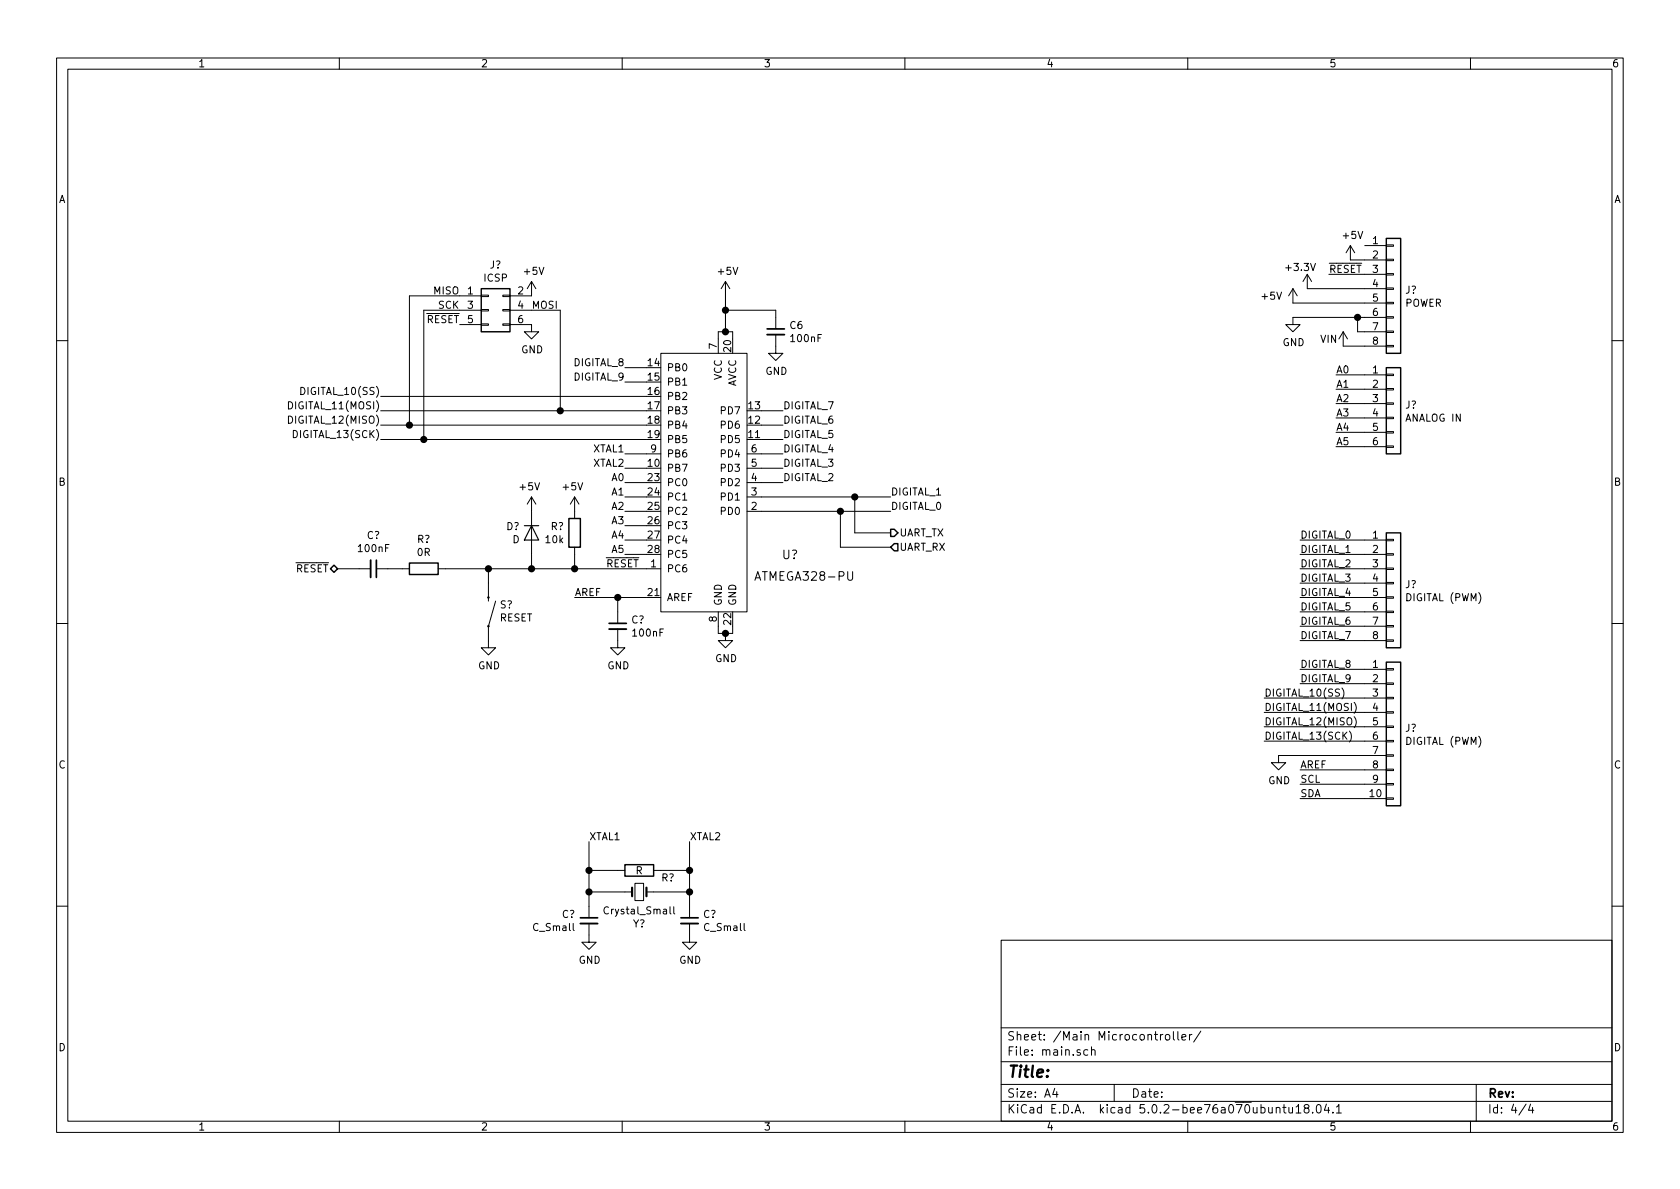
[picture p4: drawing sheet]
EESchema Schematic File Version 4
LIBS:uno-cache
EELAYER 26 0
EELAYER END
$Descr A4 11693 8268
encoding utf-8
Sheet 4 4
Title ""
Date ""
Rev ""
Comp ""
Comment1 ""
Comment2 ""
Comment3 ""
Comment4 ""
$EndDescr
$Comp
L dk_Embedded-Microcontrollers:ATMEGA328-PU U?
U 1 1
P 5000 3550
F 0 "U?" H 5500 3250 60  0000 C CNN
F 1 "ATMEGA328-PU" H 5600 3100 60  0000 C CNN
F 2 "digikey-footprints:DIP-28_W7.62mm" H 5200 3750 60  0001 L CNN
F 3 "http://www.microchip.com/mymicrochip/filehandler.aspx?ddocname=en589968" H 5200 3850 60  0001 L CNN
F 4 "ATMEGA328-PU-ND" H 5200 3950 60  0001 L CNN "Digi-Key_PN"
F 5 "ATMEGA328-PU" H 5200 4050 60  0001 L CNN "MPN"
F 6 "Integrated Circuits (ICs)" H 5200 4150 60  0001 L CNN "Category"
F 7 "Embedded - Microcontrollers" H 5200 4250 60  0001 L CNN "Family"
F 8 "http://www.microchip.com/mymicrochip/filehandler.aspx?ddocname=en589968" H 5200 4350 60  0001 L CNN "DK_Datasheet_Link"
F 9 "/product-detail/en/microchip-technology/ATMEGA328-PU/ATMEGA328-PU-ND/2271026" H 5200 4450 60  0001 L CNN "DK_Detail_Page"
F 10 "IC MCU 8BIT 32KB FLASH 28DIP" H 5200 4550 60  0001 L CNN "Description"
F 11 "Microchip Technology" H 5200 4650 60  0001 L CNN "Manufacturer"
F 12 "Active" H 5200 4750 60  0001 L CNN "Status"
	1    5000 3550
	1    0    0    -1  
$EndComp
$Comp
L Device:C_Small C6
U 1 1
P 5400 2300
F 0 "C6" H 5492 2346 50  0000 L CNN
F 1 "100nF" H 5492 2255 50  0000 L CNN
F 2 "" H 5400 2300 50  0001 C CNN
F 3 "~" H 5400 2300 50  0001 C CNN
	1    5400 2300
	1    0    0    -1  
$EndComp
$Comp
L power:GND #PWR?
U 1 1
P 5400 2400
F 0 "#PWR?" H 5400 2150 50  0001 C CNN
F 1 "GND" H 5405 2227 50  0000 C CNN
F 2 "" H 5400 2400 50  0001 C CNN
F 3 "" H 5400 2400 50  0001 C CNN
	1    5400 2400
	1    0    0    -1  
$EndComp
Wire Wire Line
	5000 2350 5000 2300
Wire Wire Line
	5000 2300 5050 2300
Wire Wire Line
	5100 2300 5100 2350
Wire Wire Line
	5050 2300 5050 2150
Wire Wire Line
	5400 2150 5400 2200
Connection ~ 5050 2300
Wire Wire Line
	5050 2300 5100 2300
$Comp
L power:+5V #PWR?
U 1 1
P 5050 2050
F 0 "#PWR?" H 5050 1900 50  0001 C CNN
F 1 "+5V" H 5065 2223 50  0000 C CNN
F 2 "" H 5050 2050 50  0001 C CNN
F 3 "" H 5050 2050 50  0001 C CNN
	1    5050 2050
	1    0    0    -1  
$EndComp
Wire Wire Line
	5050 2050 5050 2150
$Comp
L power:GND #PWR?
U 1 1
P 5050 4400
F 0 "#PWR?" H 5050 4150 50  0001 C CNN
F 1 "GND" H 5055 4227 50  0000 C CNN
F 2 "" H 5050 4400 50  0001 C CNN
F 3 "" H 5050 4400 50  0001 C CNN
	1    5050 4400
	1    0    0    -1  
$EndComp
Wire Wire Line
	5000 4350 5000 4400
Wire Wire Line
	5000 4400 5050 4400
Wire Wire Line
	5050 4400 5100 4400
Wire Wire Line
	5100 4400 5100 4350
Connection ~ 5050 4400
$Comp
L Device:C_Small C?
U 1 1
P 4300 4350
F 0 "C?" H 4392 4396 50  0000 L CNN
F 1 "100nF" H 4392 4305 50  0000 L CNN
F 2 "" H 4300 4350 50  0001 C CNN
F 3 "~" H 4300 4350 50  0001 C CNN
	1    4300 4350
	1    0    0    -1  
$EndComp
Wire Wire Line
	4300 4250 4300 4150
Wire Wire Line
	4300 4150 4500 4150
$Comp
L power:GND #PWR?
U 1 1
P 4300 4450
F 0 "#PWR?" H 4300 4200 50  0001 C CNN
F 1 "GND" H 4305 4277 50  0000 C CNN
F 2 "" H 4300 4450 50  0001 C CNN
F 3 "" H 4300 4450 50  0001 C CNN
	1    4300 4450
	1    0    0    -1  
$EndComp
Text Label 4000 4150 0    50   ~ 0
AREF
Wire Wire Line
	4000 4150 4300 4150
Connection ~ 4300 4150
$Comp
L Device:R R?
U 1 1
P 4450 6050
F 0 "R?" V 4500 6250 50  0000 C CNN
F 1 "R" V 4450 6050 50  0000 C CNN
F 2 "" V 4380 6050 50  0001 C CNN
F 3 "~" H 4450 6050 50  0001 C CNN
	1    4450 6050
	0    1    1    0   
$EndComp
$Comp
L Device:Crystal_Small Y?
U 1 1
P 4450 6200
F 0 "Y?" H 4450 6425 50  0000 C CNN
F 1 "Crystal_Small" H 4450 6334 50  0000 C CNN
F 2 "" H 4450 6200 50  0001 C CNN
F 3 "~" H 4450 6200 50  0001 C CNN
	1    4450 6200
	1    0    0    1   
$EndComp
$Comp
L Device:C_Small C?
U 1 1
P 4800 6400
F 0 "C?" H 4892 6446 50  0000 L CNN
F 1 "C_Small" H 4892 6355 50  0000 L CNN
F 2 "" H 4800 6400 50  0001 C CNN
F 3 "~" H 4800 6400 50  0001 C CNN
	1    4800 6400
	1    0    0    -1  
$EndComp
$Comp
L Device:C_Small C?
U 1 1
P 4100 6400
F 0 "C?" H 4008 6446 50  0000 R CNN
F 1 "C_Small" H 4008 6355 50  0000 R CNN
F 2 "" H 4100 6400 50  0001 C CNN
F 3 "~" H 4100 6400 50  0001 C CNN
	1    4100 6400
	1    0    0    -1  
$EndComp
$Comp
L power:GND #PWR?
U 1 1
P 4100 6500
F 0 "#PWR?" H 4100 6250 50  0001 C CNN
F 1 "GND" H 4105 6327 50  0000 C CNN
F 2 "" H 4100 6500 50  0001 C CNN
F 3 "" H 4100 6500 50  0001 C CNN
	1    4100 6500
	1    0    0    -1  
$EndComp
$Comp
L power:GND #PWR?
U 1 1
P 4800 6500
F 0 "#PWR?" H 4800 6250 50  0001 C CNN
F 1 "GND" H 4805 6327 50  0000 C CNN
F 2 "" H 4800 6500 50  0001 C CNN
F 3 "" H 4800 6500 50  0001 C CNN
	1    4800 6500
	1    0    0    -1  
$EndComp
Wire Wire Line
	4100 6300 4100 6200
Wire Wire Line
	4100 6050 4300 6050
Wire Wire Line
	4600 6050 4800 6050
Wire Wire Line
	4800 6050 4800 6200
Wire Wire Line
	4550 6200 4800 6200
Connection ~ 4800 6200
Wire Wire Line
	4800 6200 4800 6300
Wire Wire Line
	4350 6200 4100 6200
Connection ~ 4100 6200
Wire Wire Line
	4100 6200 4100 6050
$Comp
L Device:R R?
U 1 1
P 4000 3700
F 0 "R?" H 4070 3746 50  0000 L CNN
F 1 "10k" H 4070 3655 50  0000 L CNN
F 2 "" V 3930 3700 50  0001 C CNN
F 3 "~" H 4000 3700 50  0001 C CNN
	1    4000 3700
	-1   0    0    -1  
$EndComp
$Comp
L Device:D D?
U 1 1
P 3700 3700
F 0 "D?" V 3654 3779 50  0000 L CNN
F 1 "D" V 3745 3779 50  0000 L CNN
F 2 "" H 3700 3700 50  0001 C CNN
F 3 "~" H 3700 3700 50  0001 C CNN
	1    3700 3700
	0    -1   1    0   
$EndComp
$Comp
L power:+5V #PWR?
U 1 1
P 4000 3550
F 0 "#PWR?" H 4000 3400 50  0001 C CNN
F 1 "+5V" H 4015 3723 50  0000 C CNN
F 2 "" H 4000 3550 50  0001 C CNN
F 3 "" H 4000 3550 50  0001 C CNN
	1    4000 3550
	-1   0    0    -1  
$EndComp
$Comp
L power:+5V #PWR?
U 1 1
P 3700 3550
F 0 "#PWR?" H 3700 3400 50  0001 C CNN
F 1 "+5V" H 3715 3723 50  0000 C CNN
F 2 "" H 3700 3550 50  0001 C CNN
F 3 "" H 3700 3550 50  0001 C CNN
	1    3700 3550
	-1   0    0    -1  
$EndComp
Wire Wire Line
	4000 3850 4000 3950
Connection ~ 4000 3950
Wire Wire Line
	4000 3950 3700 3950
Wire Wire Line
	3700 3850 3700 3950
Text Label 4100 5850 0    50   ~ 0
XTAL1
Text Label 4800 5850 0    50   ~ 0
XTAL2
Wire Wire Line
	4800 5850 4800 6050
Connection ~ 4800 6050
Wire Wire Line
	4100 5850 4100 6050
Connection ~ 4100 6050
Text Label 4350 3150 2    50   ~ 0
XTAL1
Text Label 4350 3250 2    50   ~ 0
XTAL2
Wire Wire Line
	4350 3150 4500 3150
Wire Wire Line
	4350 3250 4500 3250
Text Label 4450 3950 2    50   ~ 0
~RESET
Connection ~ 3700 3950
$Comp
L SparkFun-Electromechanical:SWITCH-MOMENTARY-2PTH S?
U 1 1
P 3400 4250
F 0 "S?" V 3446 4327 50  0000 L CNN
F 1 "RESET" V 3355 4327 50  0000 L CNN
F 2 "TACTILE-PTH" H 3430 4400 20  0001 C CNN
F 3 "" H 3400 4250 50  0001 C CNN
	1    3400 4250
	0    1    -1   0   
$EndComp
Wire Wire Line
	3400 4050 3400 3950
Connection ~ 3400 3950
Wire Wire Line
	3400 3950 3700 3950
$Comp
L power:GND #PWR?
U 1 1
P 3400 4450
F 0 "#PWR?" H 3400 4200 50  0001 C CNN
F 1 "GND" H 3405 4277 50  0000 C CNN
F 2 "" H 3400 4450 50  0001 C CNN
F 3 "" H 3400 4450 50  0001 C CNN
	1    3400 4450
	1    0    0    -1  
$EndComp
Text HLabel 2350 3950 0    50   BiDi ~ 0
~RESET
$Comp
L Device:R R?
U 1 1
P 2950 3950
F 0 "R?" V 2743 3950 50  0000 C CNN
F 1 "0R" V 2834 3950 50  0000 C CNN
F 2 "" V 2880 3950 50  0001 C CNN
F 3 "~" H 2950 3950 50  0001 C CNN
	1    2950 3950
	0    1    1    0   
$EndComp
$Comp
L Device:C_Small C?
U 1 1
P 2600 3950
F 0 "C?" V 2829 3950 50  0000 C CNN
F 1 "100nF" V 2738 3950 50  0000 C CNN
F 2 "" H 2600 3950 50  0001 C CNN
F 3 "~" H 2600 3950 50  0001 C CNN
	1    2600 3950
	0    1    -1   0   
$EndComp
Wire Wire Line
	2500 3950 2350 3950
Wire Wire Line
	2700 3950 2800 3950
Wire Wire Line
	3100 3950 3400 3950
$Comp
L Connector_Generic:Conn_02x03_Odd_Even J?
U 1 1
P 3400 2150
F 0 "J?" H 3450 2467 50  0000 C CNN
F 1 "ICSP" H 3450 2376 50  0000 C CNN
F 2 "" H 3400 2150 50  0001 C CNN
F 3 "~" H 3400 2150 50  0001 C CNN
	1    3400 2150
	1    0    0    -1  
$EndComp
Text Label 3200 2250 2    50   ~ 0
~RESET
$Comp
L power:+5V #PWR?
U 1 1
P 3700 2050
F 0 "#PWR?" H 3700 1900 50  0001 C CNN
F 1 "+5V" H 3715 2223 50  0000 C CNN
F 2 "" H 3700 2050 50  0001 C CNN
F 3 "" H 3700 2050 50  0001 C CNN
	1    3700 2050
	1    0    0    -1  
$EndComp
$Comp
L power:GND #PWR?
U 1 1
P 3700 2250
F 0 "#PWR?" H 3700 2000 50  0001 C CNN
F 1 "GND" H 3705 2077 50  0000 C CNN
F 2 "" H 3700 2250 50  0001 C CNN
F 3 "" H 3700 2250 50  0001 C CNN
	1    3700 2250
	1    0    0    -1  
$EndComp
Text Label 3200 2050 2    50   ~ 0
MISO
Text Label 3200 2150 2    50   ~ 0
SCK
Text Label 3700 2150 0    50   ~ 0
MOSI
Wire Wire Line
	4000 3950 4500 3950
$Comp
L Connector_Generic:Conn_01x08 J?
U 1 1
P 9700 2000
F 0 "J?" H 9780 1992 50  0000 L CNN
F 1 "POWER" H 9780 1901 50  0000 L CNN
F 2 "" H 9700 2000 50  0001 C CNN
F 3 "~" H 9700 2000 50  0001 C CNN
	1    9700 2000
	1    0    0    -1  
$EndComp
$Comp
L Connector_Generic:Conn_01x06 J?
U 1 1
P 9700 2800
F 0 "J?" H 9780 2792 50  0000 L CNN
F 1 "ANALOG IN" H 9780 2701 50  0000 L CNN
F 2 "" H 9700 2800 50  0001 C CNN
F 3 "~" H 9700 2800 50  0001 C CNN
	1    9700 2800
	1    0    0    -1  
$EndComp
$Comp
L Connector_Generic:Conn_01x08 J?
U 1 1
P 9700 4050
F 0 "J?" H 9779 4042 50  0000 L CNN
F 1 "DIGITAL (PWM)" H 9779 3951 50  0000 L CNN
F 2 "" H 9700 4050 50  0001 C CNN
F 3 "~" H 9700 4050 50  0001 C CNN
	1    9700 4050
	1    0    0    -1  
$EndComp
$Comp
L Connector_Generic:Conn_01x10 J?
U 1 1
P 9700 5050
F 0 "J?" H 9779 5042 50  0000 L CNN
F 1 "DIGITAL (PWM)" H 9779 4951 50  0000 L CNN
F 2 "" H 9700 5050 50  0001 C CNN
F 3 "~" H 9700 5050 50  0001 C CNN
	1    9700 5050
	1    0    0    -1  
$EndComp
$Comp
L SparkFun-Aesthetics:VIN #SUPPLY?
U 1 1
P 9350 2400
F 0 "#SUPPLY?" H 9350 2400 50  0001 L BNN
F 1 "VIN" H 9250 2450 50  0000 C CNN
F 2 "" H 9350 2400 50  0001 C CNN
F 3 "" H 9350 2400 50  0001 C CNN
	1    9350 2400
	1    0    0    -1  
$EndComp
$Comp
L power:GND #PWR?
U 1 1
P 9000 2200
F 0 "#PWR?" H 9000 1950 50  0001 C CNN
F 1 "GND" H 9005 2027 50  0000 C CNN
F 2 "" H 9000 2200 50  0001 C CNN
F 3 "" H 9000 2200 50  0001 C CNN
	1    9000 2200
	1    0    0    -1  
$EndComp
Text Label 9250 1900 0    50   ~ 0
~RESET
$Comp
L power:+5V #PWR?
U 1 1
P 9400 1800
F 0 "#PWR?" H 9400 1650 50  0001 C CNN
F 1 "+5V" H 9415 1973 50  0000 C CNN
F 2 "" H 9400 1800 50  0001 C CNN
F 3 "" H 9400 1800 50  0001 C CNN
	1    9400 1800
	1    0    0    -1  
$EndComp
Wire Wire Line
	9400 1800 9500 1800
Wire Wire Line
	9250 1900 9500 1900
$Comp
L power:+3.3V #PWR?
U 1 1
P 9100 2000
F 0 "#PWR?" H 9100 1850 50  0001 C CNN
F 1 "+3.3V" H 9050 2150 50  0000 C CNN
F 2 "" H 9100 2000 50  0001 C CNN
F 3 "" H 9100 2000 50  0001 C CNN
	1    9100 2000
	1    0    0    -1  
$EndComp
Wire Wire Line
	9100 2000 9500 2000
$Comp
L power:+5V #PWR?
U 1 1
P 9000 2100
F 0 "#PWR?" H 9000 1950 50  0001 C CNN
F 1 "+5V" H 8850 2150 50  0000 C CNN
F 2 "" H 9000 2100 50  0001 C CNN
F 3 "" H 9000 2100 50  0001 C CNN
	1    9000 2100
	1    0    0    -1  
$EndComp
Wire Wire Line
	9500 2100 9000 2100
Wire Wire Line
	9000 2200 9450 2200
Wire Wire Line
	9500 2300 9450 2300
Wire Wire Line
	9450 2300 9450 2200
Connection ~ 9450 2200
Wire Wire Line
	9450 2200 9500 2200
Wire Wire Line
	9350 2400 9500 2400
Text Label 9300 2600 0    50   ~ 0
A0
Text Label 9300 2700 0    50   ~ 0
A1
Text Label 9300 2800 0    50   ~ 0
A2
Text Label 9300 2900 0    50   ~ 0
A3
Text Label 9300 3000 0    50   ~ 0
A4
Text Label 9300 3100 0    50   ~ 0
A5
Wire Wire Line
	9300 3100 9500 3100
Wire Wire Line
	9500 3000 9300 3000
Wire Wire Line
	9300 2900 9500 2900
Wire Wire Line
	9300 2800 9500 2800
Wire Wire Line
	9300 2700 9500 2700
Wire Wire Line
	9300 2600 9500 2600
Text Label 4350 3350 2    50   ~ 0
A0
Wire Wire Line
	4350 3350 4500 3350
Text Label 4350 3450 2    50   ~ 0
A1
Text Label 4350 3550 2    50   ~ 0
A2
Text Label 4350 3650 2    50   ~ 0
A3
Text Label 4350 3750 2    50   ~ 0
A4
Text Label 4350 3850 2    50   ~ 0
A5
Wire Wire Line
	4350 3450 4500 3450
Wire Wire Line
	4350 3550 4500 3550
Wire Wire Line
	4350 3650 4500 3650
Wire Wire Line
	4350 3750 4500 3750
Wire Wire Line
	4350 3850 4500 3850
Connection ~ 5050 2150
Wire Wire Line
	5050 2150 5400 2150
Text Label 9050 3750 0    50   ~ 0
DIGITAL_0
Text Label 9050 3850 0    50   ~ 0
DIGITAL_1
Text Label 9050 3950 0    50   ~ 0
DIGITAL_2
Text Label 9050 4050 0    50   ~ 0
DIGITAL_3
Text Label 9050 4150 0    50   ~ 0
DIGITAL_4
Text Label 9050 4250 0    50   ~ 0
DIGITAL_5
Text Label 9050 4350 0    50   ~ 0
DIGITAL_6
Text Label 9050 4450 0    50   ~ 0
DIGITAL_7
Text Label 9050 4650 0    50   ~ 0
DIGITAL_8
Text Label 9050 4750 0    50   ~ 0
DIGITAL_9
$Comp
L power:GND #PWR?
U 1 1
P 8900 5250
F 0 "#PWR?" H 8900 5000 50  0001 C CNN
F 1 "GND" H 8905 5077 50  0000 C CNN
F 2 "" H 8900 5250 50  0001 C CNN
F 3 "" H 8900 5250 50  0001 C CNN
	1    8900 5250
	1    0    0    -1  
$EndComp
Wire Wire Line
	8900 5250 9500 5250
Text Label 9050 5350 0    50   ~ 0
AREF
Text Label 9050 5450 0    50   ~ 0
SCL
Text Label 9050 5550 0    50   ~ 0
SDA
Wire Wire Line
	9050 3750 9500 3750
Wire Wire Line
	9050 3850 9500 3850
Wire Wire Line
	9050 3950 9500 3950
Wire Wire Line
	9500 4050 9050 4050
Wire Wire Line
	9050 4150 9500 4150
Wire Wire Line
	9500 4250 9050 4250
Wire Wire Line
	9050 4350 9500 4350
Wire Wire Line
	9050 4450 9500 4450
Wire Wire Line
	9500 4650 9050 4650
Wire Wire Line
	9050 4750 9500 4750
Wire Wire Line
	9500 4850 8800 4850
Wire Wire Line
	9050 5350 9500 5350
Wire Wire Line
	9500 5450 9050 5450
Wire Wire Line
	9050 5550 9500 5550
Text Label 6200 3550 0    50   ~ 0
DIGITAL_0
Wire Wire Line
	6200 3550 5850 3550
Text Label 6200 3450 0    50   ~ 0
DIGITAL_1
Wire Wire Line
	6200 3450 5950 3450
Text Label 5450 3350 0    50   ~ 0
DIGITAL_2
Wire Wire Line
	5450 3350 5300 3350
Text Label 5450 3250 0    50   ~ 0
DIGITAL_3
Wire Wire Line
	5450 3250 5300 3250
Text Label 5450 3150 0    50   ~ 0
DIGITAL_4
Wire Wire Line
	5450 3150 5300 3150
Text Label 5450 3050 0    50   ~ 0
DIGITAL_5
Wire Wire Line
	5450 3050 5300 3050
Text Label 5450 2950 0    50   ~ 0
DIGITAL_6
Wire Wire Line
	5450 2950 5300 2950
Text Label 5450 2850 0    50   ~ 0
DIGITAL_7
Wire Wire Line
	5450 2850 5300 2850
Text Label 4350 2550 2    50   ~ 0
DIGITAL_8
Wire Wire Line
	4350 2550 4500 2550
Text Label 4350 2650 2    50   ~ 0
DIGITAL_9
Wire Wire Line
	4350 2650 4500 2650
Text Label 2650 2750 2    50   ~ 0
DIGITAL_10(SS)
Wire Wire Line
	2650 2750 4500 2750
Text Label 2650 2850 2    50   ~ 0
DIGITAL_11(MOSI)
Wire Wire Line
	2650 3050 2950 3050
Wire Wire Line
	2650 2850 3900 2850
Text Label 2650 2950 2    50   ~ 0
DIGITAL_12(MISO)
Text Label 2650 3050 2    50   ~ 0
DIGITAL_13(SCK)
Wire Wire Line
	3700 2150 3900 2150
Wire Wire Line
	3900 2150 3900 2850
Connection ~ 3900 2850
Wire Wire Line
	3900 2850 4500 2850
Wire Wire Line
	3200 2150 2950 2150
Wire Wire Line
	2950 2150 2950 3050
Connection ~ 2950 3050
Wire Wire Line
	2950 3050 4500 3050
Wire Wire Line
	2650 2950 2850 2950
Wire Wire Line
	2850 2050 2850 2950
Wire Wire Line
	2850 2050 3200 2050
Connection ~ 2850 2950
Wire Wire Line
	2850 2950 4500 2950
Text Label 8800 4850 0    50   ~ 0
DIGITAL_10(SS)
Text Label 8800 4950 0    50   ~ 0
DIGITAL_11(MOSI)
Wire Wire Line
	8800 4950 9500 4950
Text Label 8800 5050 0    50   ~ 0
DIGITAL_12(MISO)
Wire Wire Line
	8800 5050 9500 5050
Text Label 8800 5150 0    50   ~ 0
DIGITAL_13(SCK)
Wire Wire Line
	8800 5150 9500 5150
Text HLabel 6200 3700 2    50   Output ~ 0
UART_TX
Text HLabel 6200 3800 2    50   Input ~ 0
UART_RX
Wire Wire Line
	6200 3700 5950 3700
Wire Wire Line
	5950 3700 5950 3450
Connection ~ 5950 3450
Wire Wire Line
	5950 3450 5300 3450
Wire Wire Line
	6200 3800 5850 3800
Wire Wire Line
	5850 3800 5850 3550
Connection ~ 5850 3550
Wire Wire Line
	5850 3550 5300 3550
$EndSCHEMATC
